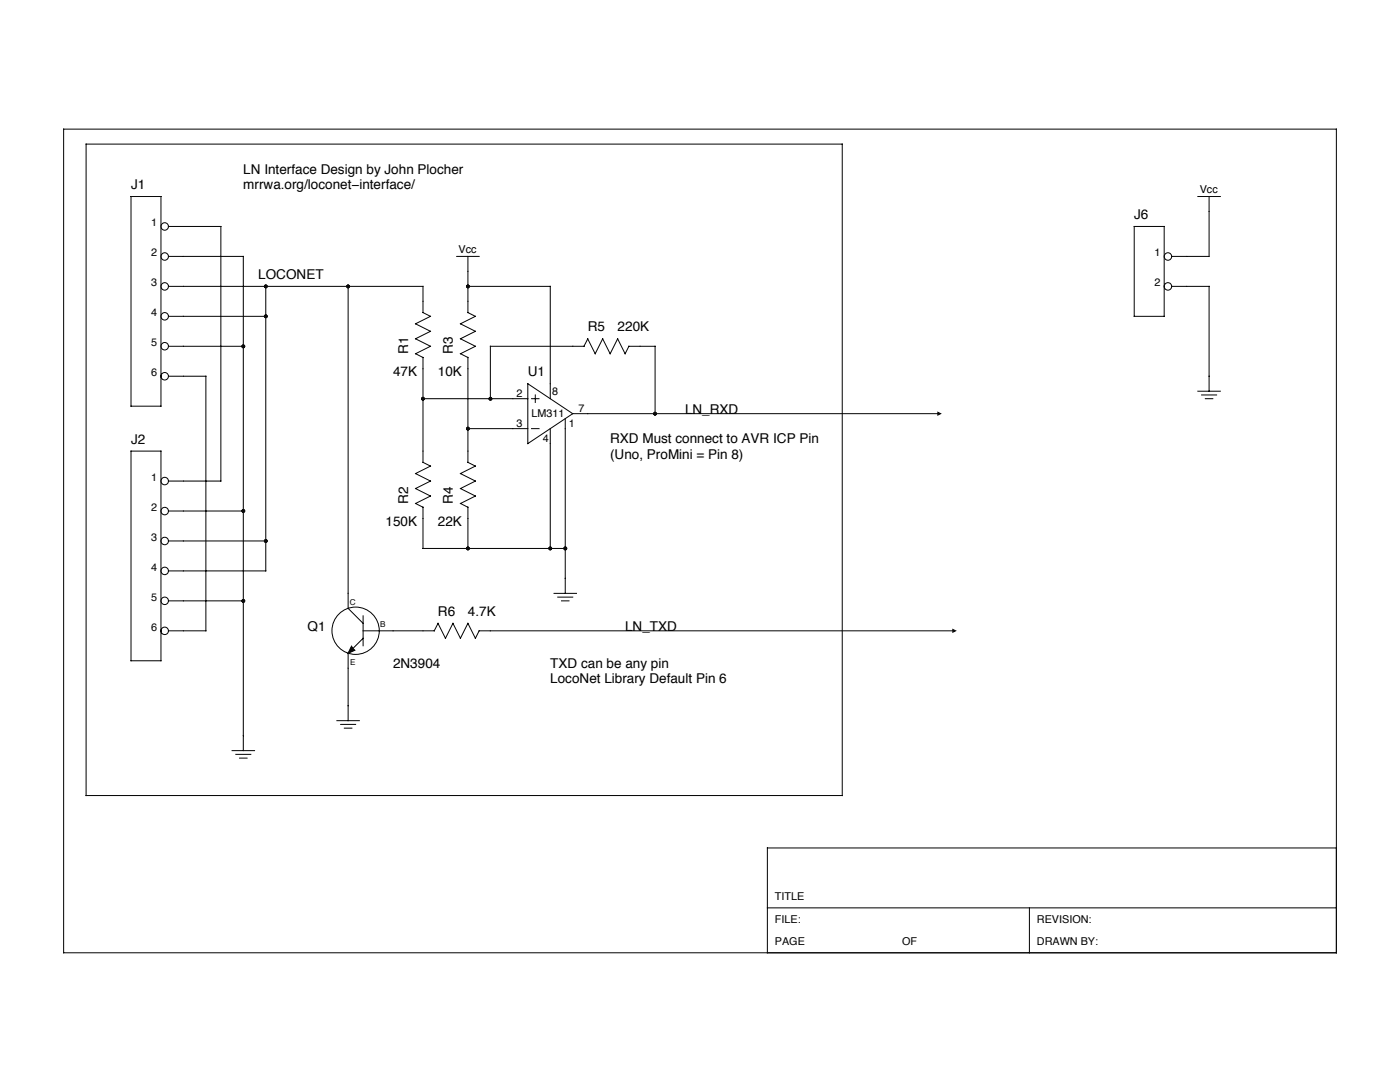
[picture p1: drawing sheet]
<svg xmlns="http://www.w3.org/2000/svg" width="279mm" height="216mm" viewBox="0 0 279 216" stroke-linecap="round" stroke-linejoin="round" font-family="sans-serif">
<g fill="none" stroke="#000" stroke-width=".2">
<path d="M12.7 25.8h254v164.3h-254zM17.2 28.8h150.9v129.9h-150.9zM26.1 39.2h6v41.8h-6zM239.1 39.2h4.4M241.3 39.2v12h-7.5M33.6 45.2h10.5v50.8h-10.5M33.6 51.2h15v98.6M33.6 57.1h50.8v5.3l1.5 .7-3 1.5 3 1.5-3 1.5 3 1.5-3 1.5 1.5 .7M53 57.1v56.8h-19.4M69.5 57.1v64.3l3 3M91.1 51.2h4.5M93.4 57.1h16.4v22.5"/>
<path d="M93.4 51.2v11.2l1.5 .7-3 1.5 3 1.5-3 1.5 3 1.5-3 1.5 1.5 .7M226.4 45.2h5.9v17.9h-5.9zM233.8 57.1h7.5v21M33.6 63.1h19.4M33.6 69.1h15M33.6 75.1h7.5v50.8h-7.5M84.4 71.3v21l1.5 .7-3 1.5 3 1.5-3 1.5 3 1.5-3 1.5M84.4 79.6h20.9M93.4 71.3v21l1.5 .7-3 1.5 3 1.5-3 1.5 3 1.5-3 1.5M97.9 79.6v-10.5h18.7l.7-1.5 1.5 3 1.5-3 1.5 3 1.5-3 1.5 3 .7-1.5h5.2v13.4M105.3 76.6l9 5.9-9 6zM106.1 79.6h1.5"/>
<path d="M106.8 78.8v1.5M239.1 78.1h4.4M239.8 78.8h3M240.6 79.6h1.4M26.1 90h6v41.8h-6zM93.4 85.5h11.9M106.1 85.5h1.5M109.8 85.5v23.9M112.8 83.5v34.9M114.3 82.5h73.2M33.6 102h15M33.6 107.9h19.4"/>
<path d="M33.6 119.9h15M82.9 100.5l1.5 .7M84.4 101.2v8.2h28.4M91.9 100.5l1.5 .7M93.4 101.2v8.2M110.6 118.4h4.4M111.3 119.1h3M112.1 119.9h1.5M70.1 128.9l.7 .9-1.3 .6zM72.5 125.9h14.2l.7-1.5 1.5 3 1.5-3 1.5 3 1.5-3 1.5 3 .7-1.5h94.9M72.5 127.4l-3 3v13.4M72.5 122.9v6"/>
<path d="M46.3 149.8h4.5M47.1 150.5h3M47.8 151.3h1.5M67.2 143.8h4.5M68 144.5h3M68.7 145.3h1.5M266.7 169.2h-113.6v20.9M153.1 181.2h113.6M205.4 181.2v8.9"/>
<circle cx="32.9" cy="45.2" r=".75"/>
<circle cx="32.9" cy="57.1" r=".75"/>
<circle cx="32.9" cy="51.2" r=".75"/>
<circle cx="233.1" cy="57.1" r=".75"/>
<circle cx="233.1" cy="51.2" r=".75"/>
<circle cx="32.9" cy="75.1" r=".75"/>
<circle cx="32.9" cy="69.1" r=".75"/>
<circle cx="32.9" cy="63.1" r=".75"/>
<circle cx="32.9" cy="96" r=".75"/>
<circle cx="32.9" cy="119.9" r=".75"/>
<circle cx="32.9" cy="107.9" r=".75"/>
<circle cx="32.9" cy="113.9" r=".75"/>
<circle cx="32.9" cy="102" r=".75"/>
<circle cx="32.9" cy="125.9" r=".75"/>
<circle cx="71" cy="125.9" r="4.7"/>
</g>
<g fill="#000">
<path d="M187.1 82.1l.9 .4-.9 .5zM70.1 128.9l.7 .9-1.3 .6zM190.1 125.4l.8 .5-.8 .4z"/>
<circle cx="53" cy="57.1" r=".37"/>
<circle cx="69.5" cy="57.1" r=".37"/>
<circle cx="93.4" cy="57.1" r=".37"/>
<circle cx="48.6" cy="69.1" r=".37"/>
<circle cx="53" cy="63.1" r=".37"/>
<circle cx="84.4" cy="79.6" r=".37"/>
<circle cx="97.9" cy="79.6" r=".37"/>
<circle cx="93.4" cy="85.5" r=".37"/>
<circle cx="130.7" cy="82.5" r=".37"/>
<circle cx="48.6" cy="102" r=".37"/>
<circle cx="48.6" cy="119.9" r=".37"/>
<circle cx="53" cy="107.9" r=".37"/>
<circle cx="93.4" cy="109.4" r=".37"/>
<circle cx="109.8" cy="109.4" r=".37"/>
<circle cx="112.8" cy="109.4" r=".37"/>
</g>
<g font-size="2.7">
<text x="48.6" y="34.7">LN Interface Design by John Plocher</text>
<text x="26.1" y="37.7">J1</text>
<text x="48.6" y="37.7">mrrwa.org/loconet−interface/</text>
<text x="226.4" y="43.7">J6</text>
<text x="51.5" y="55.6">LOCONET</text>
<text x="81.4" y="70.6" transform="rotate(-90 81.4 70.6)">R1</text>
<text x="90.4" y="70.6" transform="rotate(-90 90.4 70.6)">R3</text>
<text x="117.3" y="66.1">R5</text>
<text x="123.3" y="66.1">220K</text>
<text x="78.4" y="75.1">47K</text>
<text x="87.4" y="75.1">10K</text>
<text x="105.3" y="75.1">U1</text>
<text x="136.7" y="82.5">LN_RXD</text>
<text x="26.1" y="88.5">J2</text>
<text x="121.8" y="88.5">RXD Must connect to AVR ICP Pin</text>
<text x="121.8" y="91.5">(Uno, ProMini = Pin 8)</text>
<text x="81.4" y="100.5" transform="rotate(-90 81.4 100.5)">R2</text>
<text x="90.4" y="100.5" transform="rotate(-90 90.4 100.5)">R4</text>
<text x="76.9" y="105">150K</text>
<text x="87.4" y="105">22K</text>
<text x="61.4" y="125.9">Q1</text>
<text x="87.4" y="122.9">R6</text>
<text x="93.4" y="122.9">4.7K</text>
<text x="124.8" y="125.9">LN_TXD</text>
<text x="78.4" y="133.3">2N3904</text>
<text x="109.8" y="133.3">TXD can be any pin</text>
<text x="109.8" y="136.3">LocoNet Library Default Pin 6</text>
</g>
<g font-size="2.2">
<text x="239.4" y="38.5">Vcc</text>
<text x="30.2" y="45.2">1</text>
<text x="30.2" y="51.2">2</text>
<text x="91.5" y="50.4">Vcc</text>
<text x="230.4" y="51.2">1</text>
<text x="30.2" y="57.1">3</text>
<text x="230.4" y="57.1">2</text>
<text x="30.2" y="63.1">4</text>
<text x="30.2" y="69.1">5</text>
<text x="30.2" y="75.1">6</text>
<text x="103.1" y="79.2">2</text>
<text x="106.1" y="83.3">LM311</text>
<text x="110.2" y="78.8">8</text>
<text x="115.4" y="82.2">7</text>
<text x="103.1" y="85.2">3</text>
<text x="108.3" y="88.1">4</text>
<text x="113.6" y="85.2">1</text>
<text x="30.2" y="96">1</text>
<text x="30.2" y="102">2</text>
<text x="30.2" y="107.9">3</text>
<text x="30.2" y="113.9">4</text>
<text x="30.2" y="119.9">5</text>
<text x="30.2" y="125.9">6</text>
<text x="154.6" y="179.7">TITLE</text>
<text x="154.6" y="184.1">FILE:</text>
<text x="206.9" y="184.1">REVISION:</text>
<text x="154.6" y="188.6">PAGE</text>
<text x="180" y="188.6">OF</text>
<text x="206.9" y="188.6">DRAWN BY:</text>
</g>
<g font-size="1.6">
<text x="69.8" y="120.6">C</text>
<text x="75.9" y="125.1">B</text>
<text x="69.9" y="132.6">E</text>
</g>
</svg>
